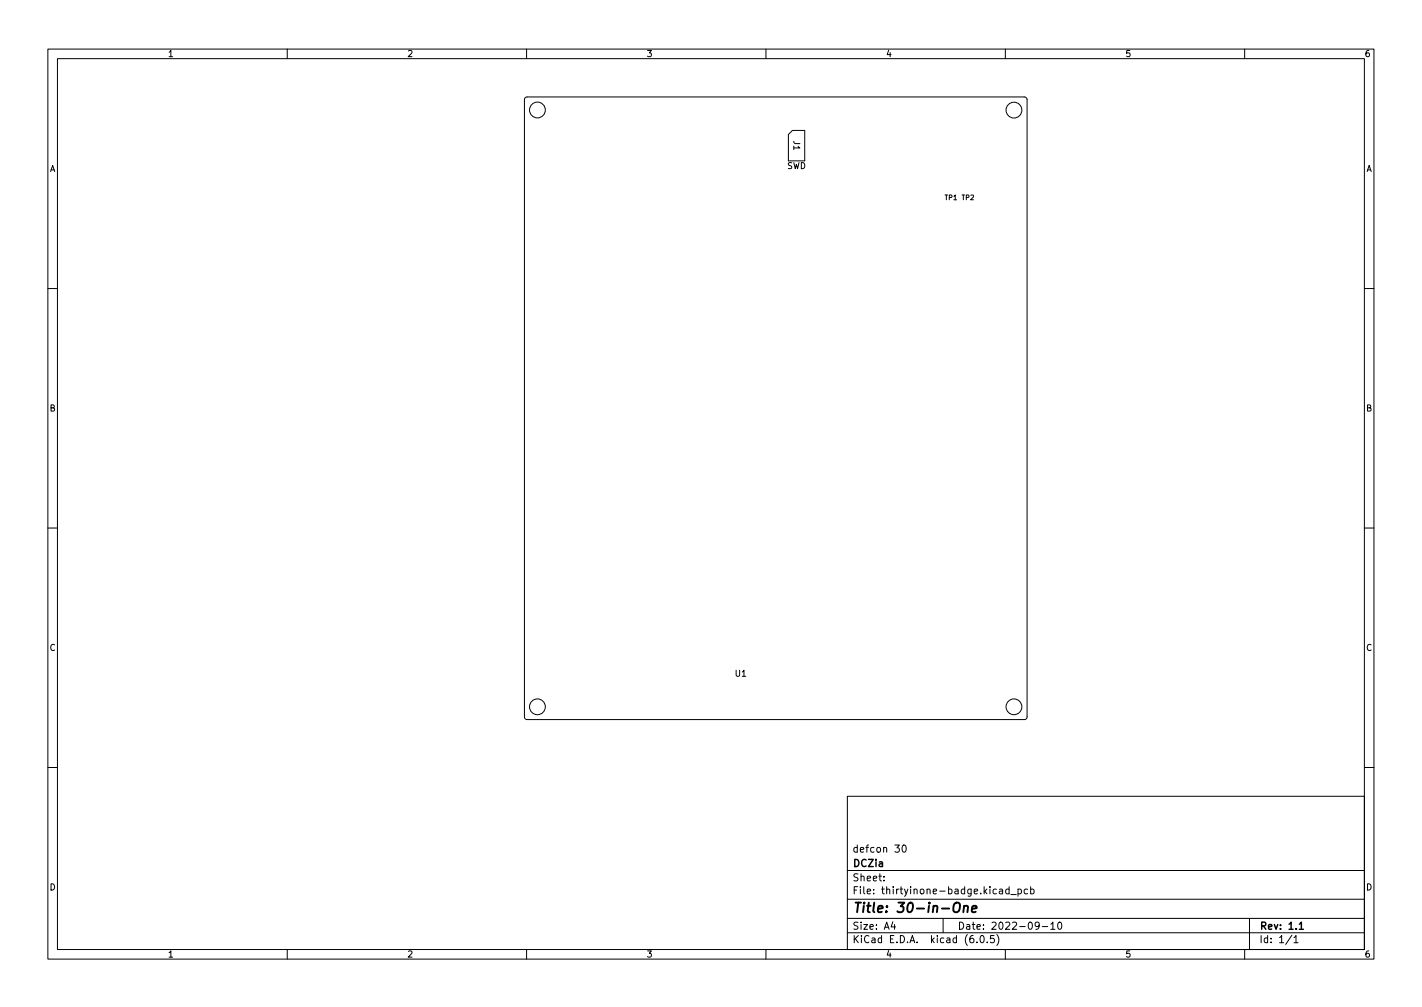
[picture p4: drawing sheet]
<svg xmlns="http://www.w3.org/2000/svg" width="297mm" height="210mm" viewBox="0 0 297 210" stroke-linecap="round" stroke-linejoin="round" font-family="sans-serif">
<g fill="none" stroke="#000" stroke-width=".21">
<path d="M10 10.2h277v190.1h-277zM12 12.2h273v186.1h-273zM60 10.2v2M110 10.2v2M160 10.2v2M210 10.2v2M260 10.2v2M109.7 20.4l.4-.2h103.9l.4 .2 .1 .4v128.9l-.2 .4-.3 .1h-103.9l-.4-.2-.2-.3v-128.9zM164.7 28.1l.8-.9h2.6v6.4h-3.4zM10 60.2h2M285 60.2h2M10 110.2h2"/>
<path d="M285 110.2h2M10 160.2h2M177 166.3h108v32h-108zM186.9 176.4h1l-.5 .6 .4 .1v.7l-.2 .1-.7-.1M188.6 176.6l.2-.2a.8 .8 0 0 1 .5 .8 .8 .8 0 0 1-.5 .7l-.2-.1-.2-.4zM285 160.2h2M60 198.3v2M110 198.3v2M160 198.3v2M177 194.8h108M177 191.8h108M177 187.8h108"/>
<path d="M177 181.8h108M184.6 183.8v.1M184.6 183v.1M186.5 192.5l-.4 1h1M186.9 193v1M197 191.8v3M204.1 196.7v.1M204.9 195.4l.2-.1a.8 .8 0 0 1 .5 .8 .8 .8 0 0 1-.5 .7 1 1 0 0 1-.2-1.4zM206.2 196.7v.1M207.6 195.3h-.7v.7l.2-.1 .5 .1 .1 .2-.1 .5-.2 .1-.5-.1M208.2 195.1a1.72 1.72 0 0 1 0 2.3M208.8 185.7h.6v.9"/>
<path d="M209.4 186l-.5 .1-.2 .2 .2 .3h.5M210 198.3v2M210.8 185.7l-.4-.1-.3 .3 .1 .7h.6M210.8 185.1v1.5M211.1 186.8h1.2M212.6 185.7l.5-.1 .3 .3-.2 .7h-.6M212.6 185.6v1.5M214.6 185.7l-.4-.1-.3 .3 .2 .7h.5M215.3 185.7l.4-.1 .3 .3-.1 .7h-.6M215.3 185.1v1.5M217.1 193.2l-.3 .3-.4-.1-.2-.2 .2-.6 .4-.1 .2 .2a.99 .99 0 0 1-.4 1.3h-.2M217.7 193.5h1.2"/>
<path d="M219.5 193l.4-.5v1.5M219.5 194h.9M221.1 192.6l.2-.1a.8 .8 0 0 1 .5 .8 .8 .8 0 0 1-.5 .7 1 1 0 0 1-.2-1.4zM260 198.3v2M261 191.8v6.5M269.9 195.3l-1.3 1.9M270.3 195.8l.4-.5v1.5M270.3 196.8h.8"/>
<circle cx="112.3" cy="23" r="1.65"/>
<circle cx="211.8" cy="23" r="1.65"/>
<circle cx="112.3" cy="147.6" r="1.65"/>
<circle cx="211.8" cy="147.6" r="1.65"/>
</g>
<path d="M271.4 193l.4-.5v1.5M271.4 194h.9" fill="none" stroke="#000" stroke-width=".3"/>
<path d="M199.3 188.7a.69 .69 0 0 1 1.2 0 1.47 1.47 0 0 1-.6 1.8l-.6-.1a1.5 1.5 0 0 1 0-1.7zM201.4 189.3l.3-.2 .4 .1v1.3M201.4 189.1l-.2 1.4M203 189.8l1-.2v-.4h-.8l-.2 1 .2 .3 .6-.1" fill="none" stroke="#000" stroke-width=".4"/>
<text font-size="2.8" x="178" y="190.6">Title: 30-in-One</text>
<g font-size="2.1">
<text x="178" y="178">defcon 30</text>
<text x="178" y="184">Sheet:</text>
<text x="178" y="181">DCZia</text>
<text x="178" y="186.7">File: thirtyinone-badge.kicad_pcb</text>
<text x="178" y="196.9">KiCad E.D.A. kicad (6.0.5)</text>
<text x="178" y="194.1">Size: A4</text>
<text x="200" y="194.1">Date: 2022-09-10</text>
<text x="263" y="194.1">Rev: 1.1</text>
<text x="263" y="196.9">Id: 1/1</text>
</g>
<g font-size="1.8">
<text x="35" y="11.9">1</text>
<text x="85" y="11.9">2</text>
<text x="135" y="11.9">3</text>
<text x="185" y="11.9">4</text>
<text x="235" y="11.9">5</text>
<text x="285" y="11.9">6</text>
<text x="165.8" y="29.4" transform="rotate(90 165.8 29.4)">J1</text>
<text x="10.3" y="35.9">A</text>
<text x="164.3" y="35.3">SWD</text>
<text x="285.3" y="35.9">A</text>
<text x="10.3" y="85.9">B</text>
<text x="285.3" y="85.9">B</text>
<text x="10.3" y="135.9">C</text>
<text x="285.3" y="135.9">C</text>
<text x="153.6" y="141.3">U1</text>
<text x="10.3" y="185.9">D</text>
<text x="285.3" y="185.9">D</text>
<text x="35" y="199.9">1</text>
<text x="85" y="199.9">2</text>
<text x="135" y="199.9">3</text>
<text x="185" y="199.9">4</text>
<text x="235" y="199.9">5</text>
<text x="285" y="199.9">6</text>
</g>
<g font-size="1.4">
<text x="197.4" y="41.8">TP1</text>
<text x="200.9" y="41.8">TP2</text>
</g>
</svg>
